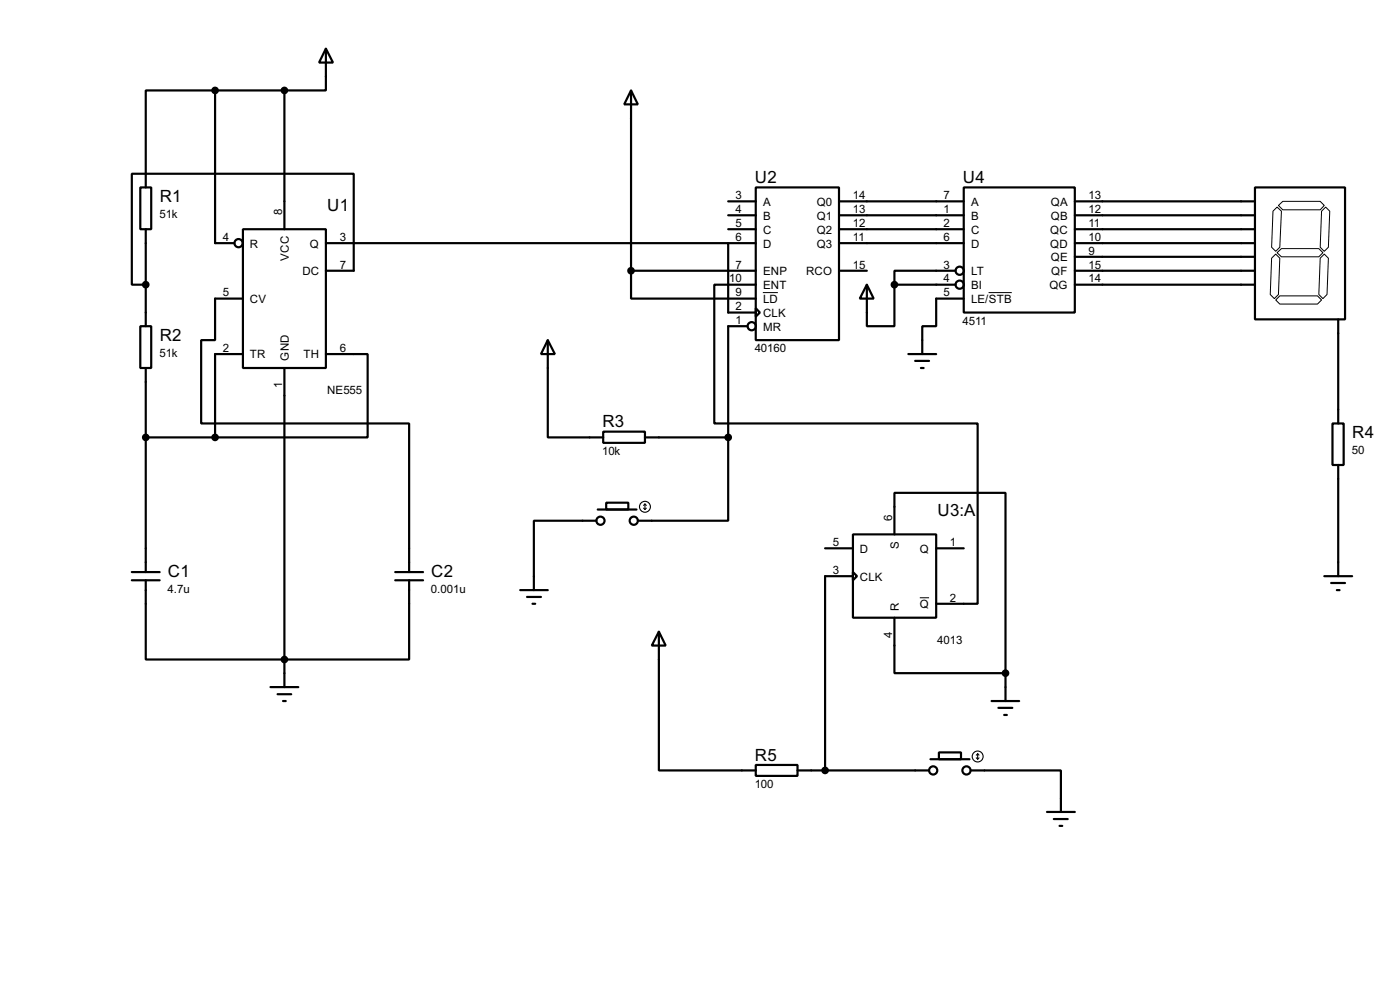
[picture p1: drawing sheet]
<svg xmlns="http://www.w3.org/2000/svg" width="256mm" height="180mm" viewBox="0 0 256 180" stroke-linecap="round" stroke-linejoin="round" font-family="sans-serif">
<g fill="none" stroke="#000" stroke-width=".4">
<path d="M39.4 16.6h-12.7v17.7M39.4 16.6v27.9h3.6M39.4 16.6h12.7M52.1 16.6v25.4M59.7 8.9l1.3 2.6h-2.5zM59.7 8.9v7.7h-7.6M115.6 16.6l1.3 2.5h-2.5zM115.6 16.6v33M25.7 34.3h2v7.7h-2zM133.4 36.9h5.1M133.4 39.4h5.1M138.5 34.3h15.2v28h-15.2z"/>
<path d="M153.7 36.9h22.9M153.7 39.4h22.9M176.6 34.3h20.3v22.9h-20.3zM196.9 36.9h33M196.9 39.4h33M229.9 34.3h16.5v24.2h-16.5zM25.7 59.7h2v7.7h-2zM26.7 42v17.7M44.5 42h15.2v25.4h-15.2zM44.5 54.7h-5.1v7.6h-2.5v15.2h38.1v27.2M59.7 44.5h73.7v12.7h5.1M59.7 49.6h5.1v-17.8h-40.6v20.3h2.5"/>
<path d="M115.6 49.6v5.1h22.9M115.6 49.6h22.9M133.4 42h5.1M133.4 44.5h5.1M137 59.7h-3.6v20.4M138.5 56.4l.7 .8-.7 .8zM138.5 52.1h-7.6v25.4h48.2v33h-7.6M153.7 49.6h5.1M153.7 42h22.9M153.7 44.5h22.9M158.8 52.1l1.3 2.6h-2.6zM158.8 52.1v7.6h5.1v-7.6"/>
<path d="M163.9 52.1h11.2M175.1 49.6h-11.2v2.5M176.6 54.7h-5.1v5h-2.5v5.1M196.9 49.6h33M196.9 42h33M196.9 44.5h33M196.9 52.1h33M196.9 47h33M245.2 58.5v19M26.7 67.4v37.3M44.5 64.8h-5.1v15.3M52.1 67.4v58.4"/>
<path d="M59.7 64.8h7.7v15.3h-28M100.4 62.3l1.3 2.5h-2.6zM100.4 62.3v17.8h10.1M110.5 79h7.7v2.1h-7.7zM166.4 64.8h5.1M167.7 66.1h2.5M168.7 67.4h.5M244.1 77.5h2.1v7.6h-2.1zM26.7 80.1h12.7M109.3 95.3h-11.5v12.7M109.5 93.3h7.1M111.1 92h4v1.3h-4z"/>
<path d="M118.2 80.1h15.2M133.4 80.1v15.2h-16.5M156.3 97.8h15.2v15.3h-15.2zM163.9 97.8v-7.6h20.3v33M245.2 85.1v20.4M24.2 106.2h5.1M24.2 104.7h5.1M26.7 106.2v14.5h48.3v-14.5M72.4 106.2h5.1M72.4 104.7h5.1M95.3 108h5.1M96.6 109.3h2.5"/>
<path d="M97.6 110.5h.5M120.7 115.6l1.3 2.6h-2.6zM120.7 115.6v25.4h17.8M151.2 100.4h5.1M156.3 104.7l.7 .8-.7 .7zM156.3 105.5h-5.1v35.5M163.9 113.1v10.1h20.3M171.5 100.4h5.1M242.6 105.5h5.1M243.9 106.7h2.5M244.9 108h.5M49.6 125.8h5.1"/>
<path d="M50.9 127.1h2.5M51.9 128.3h.5M170.5 139h7.1M172 137.7h4.1v1.3h-4.1zM181.7 128.3h5M182.9 129.6h2.6M184 130.9h.5M184.2 123.2v5.1M138.5 140h7.6v2h-7.6zM146.1 141h24.1M177.9 141h16.5v7.6M191.8 148.6h5.1"/>
<path d="M193.1 149.9h2.5M194.1 151.2h.5"/>
<circle cx="43.7" cy="44.5" r=".75"/>
<circle cx="137.7" cy="59.7" r=".75"/>
<circle cx="175.8" cy="52.1" r=".75"/>
<circle cx="175.8" cy="49.6" r=".75"/>
<circle cx="110" cy="95.3" r=".75"/>
<circle cx="116.1" cy="95.3" r=".75"/>
<circle cx="170.9" cy="141" r=".75"/>
<circle cx="177" cy="141" r=".75"/>
</g>
<g fill="#000" stroke="#000" stroke-width=".4">
<circle cx="39.4" cy="16.6" r=".5"/>
<circle cx="52.1" cy="16.6" r=".5"/>
<circle cx="26.7" cy="52.1" r=".5"/>
<circle cx="115.6" cy="49.6" r=".5"/>
<circle cx="163.8" cy="52.1" r=".5"/>
<circle cx="26.7" cy="80.1" r=".5"/>
<circle cx="39.4" cy="80.1" r=".5"/>
<circle cx="133.4" cy="80.1" r=".5"/>
<circle cx="52.1" cy="120.7" r=".5"/>
<circle cx="184.2" cy="123.2" r=".5"/>
<circle cx="151.1" cy="141" r=".5"/>
</g>
<path d="M233.2 38.7l.8-.8 .8 .8-.3 6.6-.8 .7-.7-.7zM234.2 37.6l.8-.7h6.9l.7 .7-.7 .8h-6.9zM242.1 38.7l.8-.8 .7 .8-.2 6.6-.8 .7-.7-.7zM139.8 53.6h2.7M181.1 53.6h4.3M233 47.3l.7-.8 .8 .8-.3 6.6-.7 .8-.8-.8zM233.7 54.9l.8-.7h6.9l.7 .7-.7 .8h-6.9zM234 46.3l.8-.8h6.8l.8 .8-.8 .7h-6.8zM241.9 47.3l.7-.8 .8 .8-.3 6.6-.7 .8-.8-.8zM168.5 109.4h1.7" fill="none" stroke="#000" stroke-width=".18"/>
<g fill="none" stroke="#000" stroke-width=".2">
<path d="M117.9 93l.3 .3M118.2 92.3v1M118.2 92.3l-.3 .2M118.2 92.3l.2 .2M118.4 93l-.2 .3M178.9 138.7l.2 .3M179.1 138v1M179.1 138l-.2 .2M179.1 138l.3 .2M179.4 138.7l-.3 .3"/>
<circle cx="118.1" cy="92.8" r="1"/>
<circle cx="179.1" cy="138.5" r="1"/>
</g>
<g font-size="3.5">
<text x="138.3" y="33.5">U2</text>
<text x="176.4" y="33.5">U4</text>
<text x="29.3" y="37">R1</text>
<text x="60" y="38.6">U1</text>
<text x="29.3" y="62.4">R2</text>
<text x="110.4" y="78.2">R3</text>
<text x="247.7" y="80.2">R4</text>
<text x="171.8" y="94.5">U3:A</text>
<text x="30.8" y="105.6">C1</text>
<text x="79" y="105.6">C2</text>
<text x="138.3" y="139.2">R5</text>
</g>
<g font-size="2.4">
<text x="29.2" y="40">51k</text>
<text x="51.7" y="39.4" transform="rotate(-90 51.7 39.4)">8</text>
<text x="134.8" y="36.5">3</text>
<text x="134.8" y="39">4</text>
<text x="134.8" y="41.6">5</text>
<text x="139.8" y="37.7">A</text>
<text x="139.8" y="40.2">B</text>
<text x="149.6" y="37.7">Q0</text>
<text x="149.6" y="40.2">Q1</text>
<text x="156.3" y="36.5">14</text>
<text x="156.3" y="39">13</text>
<text x="156.3" y="41.6">12</text>
<text x="172.9" y="36.5">7</text>
<text x="172.9" y="39">1</text>
<text x="172.9" y="41.6">2</text>
<text x="177.9" y="37.7">A</text>
<text x="177.9" y="40.2">B</text>
<text x="192.5" y="37.7">QA</text>
<text x="192.5" y="40.2">QB</text>
<text x="199.4" y="36.5">13</text>
<text x="199.4" y="39">12</text>
<text x="199.4" y="41.6">11</text>
<text x="40.8" y="44.1">4</text>
<text x="45.8" y="45.3">R</text>
<text x="52.9" y="47.7" transform="rotate(-90 52.9 47.7)">VCC</text>
<text x="56.8" y="45.3">Q</text>
<text x="62.3" y="44.1">3</text>
<text x="134.8" y="44.1">6</text>
<text x="139.8" y="42.7">C</text>
<text x="139.8" y="45.3">D</text>
<text x="149.6" y="42.7">Q2</text>
<text x="149.6" y="45.3">Q3</text>
<text x="156.3" y="44.1">11</text>
<text x="172.9" y="44.1">6</text>
<text x="177.9" y="42.7">C</text>
<text x="177.9" y="45.3">D</text>
<text x="192.4" y="42.7">QC</text>
<text x="192.4" y="45.3">QD</text>
<text x="192.5" y="47.8">QE</text>
<text x="199.4" y="44.1">10</text>
<text x="199.4" y="46.6">9</text>
<text x="55.4" y="50.4">DC</text>
<text x="62.3" y="49.2">7</text>
<text x="133.6" y="51.7">10</text>
<text x="134.8" y="49.2">7</text>
<text x="139.8" y="50.4">ENP</text>
<text x="139.8" y="52.9">ENT</text>
<text x="147.7" y="50.4">RCO</text>
<text x="156.3" y="49.2">15</text>
<text x="172.9" y="49.2">3</text>
<text x="172.9" y="51.7">4</text>
<text x="177.9" y="50.4">LT</text>
<text x="177.9" y="52.9">BI</text>
<text x="192.2" y="52.9">QG</text>
<text x="192.6" y="50.4">QF</text>
<text x="199.4" y="49.2">15</text>
<text x="199.4" y="51.7">14</text>
<text x="40.8" y="54.3">5</text>
<text x="45.8" y="55.4">CV</text>
<text x="134.8" y="54.3">9</text>
<text x="134.8" y="56.8">2</text>
<text x="134.8" y="59.3">1</text>
<text x="139.8" y="55.4">LD</text>
<text x="139.8" y="58">CLK</text>
<text x="172.9" y="54.3">5</text>
<text x="176.4" y="59.4">4511</text>
<text x="177.9" y="55.4">LE/STB</text>
<text x="29.2" y="65.4">51k</text>
<text x="40.8" y="64.4">2</text>
<text x="45.8" y="65.6">TR</text>
<text x="55.6" y="65.6">TH</text>
<text x="62.3" y="64.4">6</text>
<text x="138.3" y="64.5">40160</text>
<text x="139.8" y="60.5">MR</text>
<text x="51.7" y="71" transform="rotate(-90 51.7 71)">1</text>
<text x="52.9" y="66" transform="rotate(-90 52.9 66)">GND</text>
<text x="59.9" y="72.1">NE555</text>
<text x="110.3" y="83.3">10k</text>
<text x="247.7" y="83.1">50</text>
<text x="163.5" y="95.3" transform="rotate(-90 163.5 95.3)">6</text>
<text x="152.6" y="100">5</text>
<text x="157.5" y="101.2">D</text>
<text x="164.7" y="100.5" transform="rotate(-90 164.7 100.5)">S</text>
<text x="168.5" y="101.2">Q</text>
<text x="174" y="100">1</text>
<text x="152.6" y="105.1">3</text>
<text x="157.5" y="106.3">CLK</text>
<text x="30.7" y="108.5">4.7u</text>
<text x="79" y="108.5">0.001u</text>
<text x="164.7" y="111.8" transform="rotate(-90 164.7 111.8)">R</text>
<text x="168.5" y="111.3">Q</text>
<text x="174" y="110.1">2</text>
<text x="163.5" y="116.8" transform="rotate(-90 163.5 116.8)">4</text>
<text x="171.7" y="117.8">4013</text>
<text x="138.3" y="144.2">100</text>
</g>
</svg>
